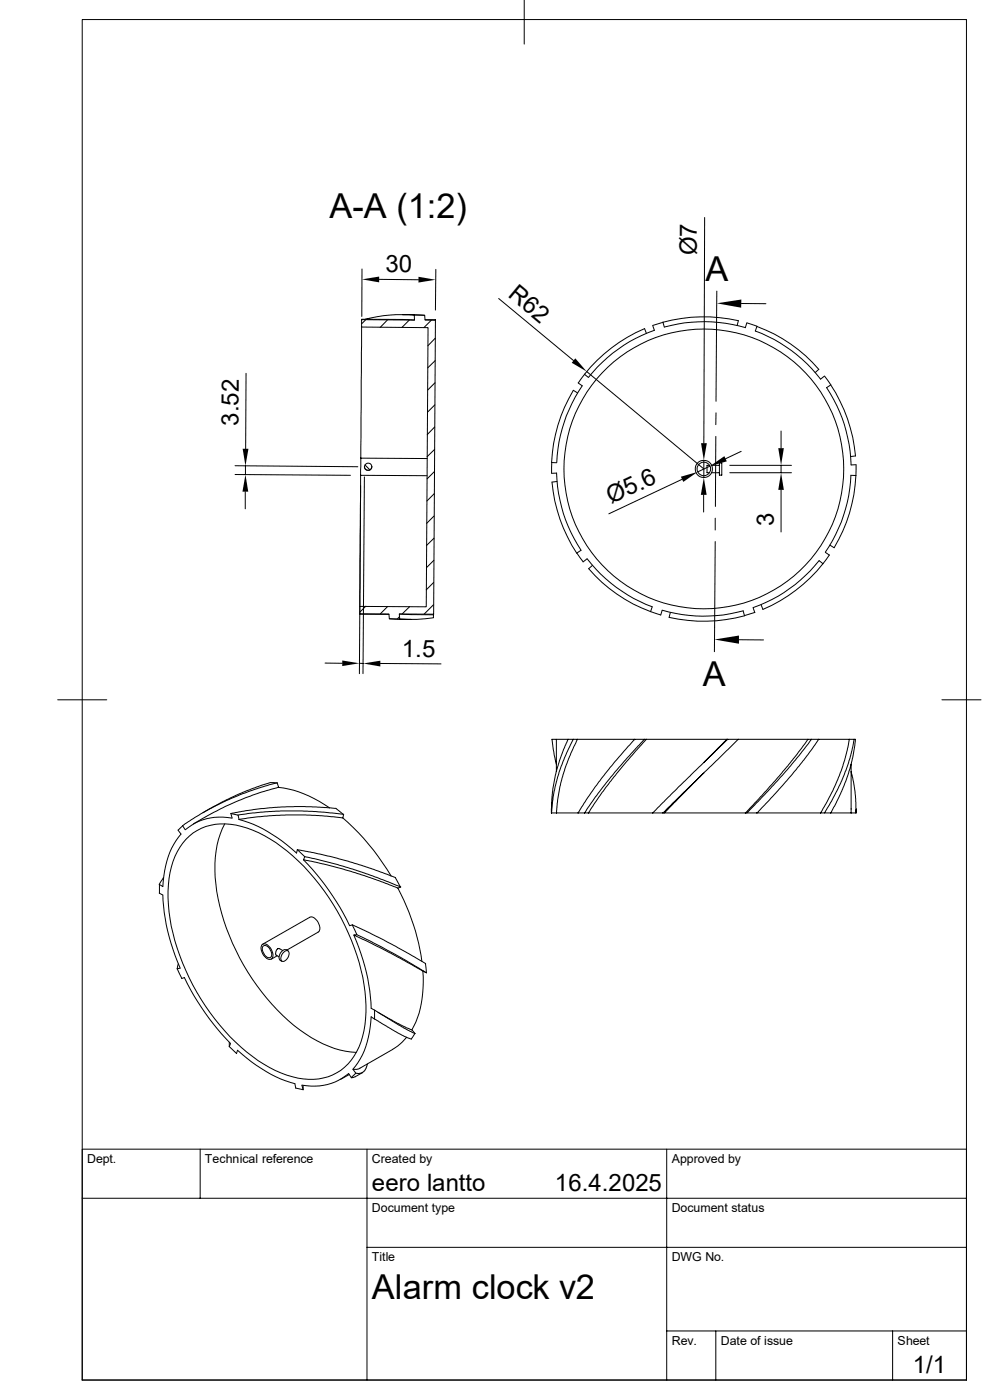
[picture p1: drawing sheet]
<svg xmlns="http://www.w3.org/2000/svg" width="210mm" height="297mm" viewBox="0 0 210 297" stroke-linecap="round" stroke-linejoin="round" font-family="sans-serif">
<g fill="none" stroke="#000" stroke-width=".21">
<path d="M17.4 4.1h187.6v288.7h-187.6zM111.2 0v9.4M76.8 57.1v10M80.4 59.3l8.4 .1M92.5 57.1l-.1 8.7M149.5 46.1l-.2 47.9M52.2 79.2l-.1 16M76.7 67.8l11.2 .1v-1.1l2.2 .1 .1 1h2.2l-.4 62.4h-7.3l.1 1h-2.2l-.1-1-6.2-.1v-1.5h14.1l.4-59.2-14.1-.1zM76.7 69.4l-.2 27.8M76.7 67.8h8.7l2.5 .1M77.6 67.9l-.8 .8M82.2 67.9l-1.6 1.6"/>
<path d="M85.4 66.8l4.7 .1M86.8 67.9l-1.5 1.6M87.8 66.9h.1M87.9 66.8a31.1 31.1 0 0 0-10.4 .9M90.2 67.8h2.2v.1M91.5 67.9l-1.6 1.6M92.3 71.8l-1.5 1.6M92.3 76.5l-1.6 1.6M105.8 63.3l15.9 13.2M124 79.4l-1.3 1.8M124.5 78.8l24.8 20.7M137.1 70.7l-.4-1a32.7 32.7 0 0 0-12.7 9.7l.8 .7"/>
<path d="M138.5 69.1l.3 1M138.9 70.1a31.5 31.5 0 0 0-14.1 10M140.7 68.4l-2.2 .6M152.1 61.8l-.2 23.3M156.4 69l.2-1a33.4 33.4 0 0 0-16 .4l.3 1a31.4 31.4 0 0 1 17.3 .1M157.3 64.4h5.2M158.4 68.5l-.3 1M158.5 68.5l2.1 .7M172.9 79l.8-.6a31.9 31.9 0 0 0-13.1-9.1l-.4 .9a31 31 0 0 1 13.9 10.2l.8-.6M174.9 79.8l1.3 1.8M49.9 98.8l26 .2M52.1 98.8v1.9"/>
<path d="M76.5 97.2v3.6M76.5 97.2l14.1 .1M77.3 99h.1M77.3 99a.81 .81 0 0 0 .8 .8 .81 .81 0 0 0 .8-.8M77.4 98.6l1.1 1.1M92.2 90.6l-1.6 1.6M92.2 95.3l-1.6 1.6M92.2 85.9l-1.5 1.6M92.3 81.2l-1.6 1.6M117.1 98.1l-.1 2.3h1M122.5 83.4l-.9-.6a32.6 32.6 0 0 0-4.6 15.3l1.1 .1M122.6 81.2l.9 .6"/>
<path d="M123.5 81.8a31.4 31.4 0 0 0-5.4 16.3M149.3 97.7v3.6M150.5 98.7h-.5v1.6h.5M150.6 98.9l-2.6 1.2M150.9 98.7h1.7M151.8 92.6v14.8M151.9 87.6l-.1 2.5M152.6 98.2h.5v2.6h-.5zM154.8 98.7h13.1M157.2 95.8l-3.3 1.5M165.7 91.4v3.7M165.7 98.7v1.6"/>
<path d="M175.3 82.3l.9-.6a32.6 32.6 0 0 1 5.3 15l-1.1 .2M175.3 82.2a30.9 30.9 0 0 1 5.3 16.4h1v2.3M49.9 100.7l24.4 .1M52 104.3v3.6M76.5 103l-.3 39.9M76.5 100.8l-.2 27.9M76.5 100.8l14.1 .1M77.3 101.2l-.3 41.7M92 118.9l-1.5 1.5M92.1 109.5l-1.6 1.5M92.1 114.2l-1.6 1.5M92.1 104.7l-1.5 1.6"/>
<path d="M92.2 100l-1.6 1.6M118.1 100.3a31.4 31.4 0 0 0 5.1 16.5l-.9 .5a32.6 32.6 0 0 1-5.2-15l1.1-.1M122.4 117.3l1.3 1.9M124.5 118.6l-.8 .6M124.5 118.5a31 31 0 0 0 13.9 10.2M125.6 120l-.7 .7a31.9 31.9 0 0 0 13.1 9.1M144.7 101.7l-15.5 7.3M149.3 105v3.6M150.9 100.3h1.7M151.7 109.9v2.5M151.7 114.9l-.1 23.4M154.8 100.3h13.1"/>
<path d="M165.7 103.9v9M173.8 119l.8 .6M173.8 118.9a31.5 31.5 0 0 1-14 10l.3 1M174.6 119.6a32.7 32.7 0 0 1-12.8 9.7l-.3-1M175.9 117.7l-1.3 1.9M181.6 100.9a32.6 32.6 0 0 1-4.6 15.3l-.9-.5M181.6 100.9l-1.1-.1a31.4 31.4 0 0 1-5.4 16.3l.8 .7M76.3 130.2l6.2 .1M77.6 128.6l-1.3 1.3M82.3 128.7l-1.6 1.5M82.6 131.3l4.6 .1M84.7 130.3l7.2 .1"/>
<path d="M84.8 130.8l-.5 .5M86.9 128.7l-1.6 1.5M91.9 128.3l-1.9 2M91.9 130.4v.7a30.3 30.3 0 0 1-7.1 .2M92 123.6l-1.6 1.5M92 130.3l-.1 .1M138.3 128.8l-.3 1M140.5 129.5a31.4 31.4 0 0 0 17.2 .1M140.5 129.5l-.3 1-2.2-.7M142.2 130l-.3 1a33.4 33.4 0 0 0 16-.4M156.8 135.7l5.2 .1M157.6 129.6l.3 1"/>
<path d="M160.1 129.9l-2.2 .7M12.2 148.5h10.4M69 140.7h3.6M76.2 140.7l.8 .1M80.7 140.8h12.9M118 156.8v6.9M120.5 156.8h-3.4l.5 3.3 .4 2M120.5 156.8l-1 2.3-1.1 3-.6 2.4-.5 3-.3 5h1.1M120.5 156.8h2M121.6 156.8l-1.8 3.9-1.5 4.2-1 4.1-.3 3.5M122.5 156.8h12.2M122.5 156.8l-1.9 4.2-1.4 4.1-.9 4.7-.2 2.7"/>
<path d="M134.7 156.8l-4.1 4.7-3 3.6-2.8 3.9-2.2 3.5M134.7 156.8h2.4M136.7 156.8l-3.6 3.9-3.6 4.2-3.2 4.1-2.3 3.5M137.1 156.8l-6.9 8.1-2.4 3.2-3 4.4M137.1 156.8h17.1M154.2 156.8l-4.9 5M154.2 156.8h2.4M154.4 156.8l-15.9 15.7M156.6 156.8l-16 15.7M156.6 156.8h14.8M171.4 156.8l-2.3 3.2-3.8 4.7-7.2 7.8M171.4 156.8h2.3"/>
<path d="M172.2 156.8l-2.7 3.5-3.5 4.1-7.6 8.1M173.7 156.8l-3.2 4.4-2.8 3.5-7.1 7.8M173.7 156.8h6.5M180.2 156.8l-1 4.4-1.2 3.5-1.4 3.2-2.5 4.6M180.2 156.8h1.3l-.5 3.5-.5 2.2-1.9 5.4-2.4 4.6M181.2 156.8l-.9 3.9-1.2 3.7-2.7 5.7-1.5 2.4M199.8 148.5h8.3M37.8 176.1l.6 .9a17.8 17.8 0 0 0-3.9 11.1l-.7-.5 .9-1.4M38.8 175.2l-1 .9M39.5 178.1a11.5 11.5 0 0 1 11.8-2.8 30.4 30.4 0 0 1 14.3 9.7 48.2 48.2 0 0 1 11.8 25.4 21.2 21.2 0 0 1-2.3 13.7 10.9 10.9 0 0 1-11.9 4.6 29.2 29.2 0 0 1-14.4-8.7 48.5 48.5 0 0 1-12.9-26.6 21.2 21.2 0 0 1 2.3-13.7zM43.6 173.3l-2.6 1.5M43.6 173.3l.4-.2a65.1 65.1 0 0 1 15.1-6.1l-.3-.9-1.7 .4-5.6 1.9-3.5 1.4-4.3 2.2-4.4 2.8-.6 .4 .6 .8"/>
<path d="M47.7 174.8a22.7 22.7 0 0 0-1.7 14.3 47.5 47.5 0 0 0 18.8 30.2 21.5 21.5 0 0 0 10.8 4M49 172.6l1.5 .3M49 172.6l4.8-.9 5.9-.5 4.9-.1 5.6 .3a2.48 2.48 0 0 1 1.9 .8l.8 .6M49 172.6l.2 .9M49.2 173.6a11.6 11.6 0 0 0-9.9 2.4M50.5 172.9l5.9-.7 7.7-.2 4.6 .3 4.2 .5-.2 .7M50.5 172.9l.2 1M50.7 173.9a29.9 29.9 0 0 1 12.2 7.1l.2-.7M57.3 166l-3.7 1.3-3.6 1.4-2.7 1.4-4.2 2.3M57.4 166l1.4 .1M59.1 167a23.5 23.5 0 0 1 10.8 4.4M72.7 173.5l-5.8-.5-6.2-.1-5.9 .4-4.1 .6"/>
<path d="M72.7 173.5a51.5 51.5 0 0 1 10.3 12.3M118.1 172.5h4.5M122.6 172.5h2.2M124.8 172.5h13.7M138.5 172.5h2.1M140.9 172.5h17.2M149.3 164l-8.4 8.5h-.3M158.1 172.5h2.5M160.6 172.5h13.5M174.1 172.5h2.1M176.2 172.5h4.4M180.6 162.1v10.4"/>
<path d="M180.6 163.7l.8 4.4 .2 4.4M180.6 172.5h1M181.6 171.6v.9M33.8 189.5l.7 .4a41.8 41.8 0 0 0 3.7 15.5M33.8 187.6v1.9M63.1 180.3l4.8 .9 6 1.5 5.4 1.7 4.6 1.8M63.1 180.3l1.5 1.4M64.4 182.4l4.3 .9 5.8 1.6 5.8 1.9 4.1 1.6M64.4 182.4a53 53 0 0 1 9.8 14 1.83 1.83 0 0 1 1.7 .3l5.5 2.7 8.9 5M64.6 181.7l7.1 1.7 6.4 2.1 6.9 2.7-.6 .2M64.6 181.7l-.2 .7M67.5 197.7a1.75 1.75 0 0 0-.2-2.4l-.6-.5a.9 .9 0 0 0-1-.2l-10 5.7"/>
<path d="M67.5 197.7l-6.6 3.8M74.7 196.2l1 2M75.1 198.4a41.8 41.8 0 0 1 3.6 15.5l6.9 4.2 2.5 1.2-.7-.8M75.1 198.4l.6-.1 3.2 1.5 6 3.3 5.6 3.3-7.7-4.2zM83.9 186.2l1.1 2M84.4 188.4a46.8 46.8 0 0 1 5.1 15.6M37.6 205.5l1 2.1M37.8 204.5l-.2 1M38.2 205.4l-.6 .1M38.5 207.6l.6-.2a53 53 0 0 0 9.8 14M55.5 200.4l.3-.1a1.73 1.73 0 0 1 1.9 1.5 1.05 1.05 0 0 1 .2 1 1.05 1.05 0 0 1-.8 .7 2.54 2.54 0 0 1-1.6-3.1zM55.8 200.8a1.01 1.01 0 0 1 1.5 .7l.3 .7a.7 .7 0 0 1-.3 .9 .7 .7 0 0 1-.9-.2l-.7-1.3z"/>
<path d="M58.8 202.8l-1.3 .7M59.4 203.8l.4 .2M59.9 201.6l-.8-.4-.4 .3-.2 1.1 .7 .4M60 202.2l.2-.2a.61 .61 0 0 1 .9-.3 .61 .61 0 0 1 .2 .9 1.46 1.46 0 0 1-1.5 1.3l-.2-.6zM60.7 201.5a1.48 1.48 0 0 0-1.3 2.2M60.7 201.5l.4 .2M78.7 215.7a17.8 17.8 0 0 1-3.8 11.1M78.7 215.7l5.7 3.5 2.9 1.2M79.5 214.3v1.9M80.2 214.8l4.1 2.3 3.1 1.4M88 219.2l-.8 1.2M89.7 206a21.7 21.7 0 0 1-2.3 12.5"/>
<path d="M90.3 204.4l.2 2M48.6 221.1v.9M48.6 222l1.6 1.5M48.9 221.4l-.3 .6M50.4 222.8a29.9 29.9 0 0 0 12.2 7.1M50.4 222.8l-.2 .7M62.6 230l.1 .9M62.8 230.8l1.5 .4M64.1 230.3l.2 .9M64.3 230.3v.9M74.1 228l-1.8 1M75.5 227.7l-1 .9"/>
<path d="M76.9 227.5l-2.2 1.1h-.2l-.5-.8a11.6 11.6 0 0 1-9.9 2.4M77.9 225.7l-.3 1-.7 .8-.7 .3-.7-.1M83.3 222.6l-7.1 4.1-1.3 .2 .6 .8M86.3 220l-1.4 1.5-1.6 1.1M17.4 254.2h187.6M42.5 243.8v10.4M77.9 243.8v49M141.4 243.8v49M205 243.8h-187.6v49M77.9 264.6h127.1M141.4 282.4h63.6M151.8 282.4v10.4"/>
<path d="M189.4 282.4v10.4"/>
<circle cx="78.1" cy="99" r=".77"/>
<circle cx="149.3" cy="99.5" r="1.83"/>
<circle cx="149.3" cy="99.5" r="1.43"/>
<circle cx="149.3" cy="99.5" r="29.7"/>
</g>
<g fill="#000">
<path d="M76.8 59.3l3.6-.6v1.2zM88.8 58.7l3.6 .7-3.6 .5zM122 76l2.5 2.8-3.2-1.8zM152.1 64.3l5.2-.8-.1 1.8zM51.5 95.2h1.2l-.6 3.6zM148.7 94h1.2l-.6 3.7zM150.6 98.9l3.1-2.1 .5 1.1zM165.1 95.1h1.2l-.6 3.6zM52.1 100.7l.6 3.6h-1.3zM144.4 101.1l3.6-1-3.1 2.1zM149.3 101.3l.6 3.7h-1.2zM165.7 100.3l.6 3.6h-1.2z"/>
<path d="M151.6 135.7l5.2-.9v1.8zM72.6 140.1l3.6 .6-3.6 .6zM77 140.8l3.7-.6v1.2z"/>
</g>
<g font-size="7.3">
<text x="69.9" y="46.2">A-A (1:2)</text>
<text x="149.6" y="59.6">A</text>
<text x="149.1" y="145.6">A</text>
<text x="78.9" y="275.6">Alarm clock v2</text>
</g>
<g font-size="5.1">
<text x="81.8" y="57.7">30</text>
<text x="147.8" y="54.1" transform="rotate(-90 147.8 54.1)">Ø7</text>
<text x="107.6" y="62.8" transform="rotate(40 107.6 62.8)">R62</text>
<text x="50.6" y="90.3" transform="rotate(-90 50.6 90.3)">3.52</text>
<text x="129.6" y="107" transform="rotate(-25 129.6 107)">Ø5.6</text>
<text x="164.2" y="111.6" transform="rotate(-90 164.2 111.6)">3</text>
<text x="85.3" y="139.3">1.5</text>
<text x="78.9" y="252.6">eero lantto</text>
<text x="117.7" y="252.6">16.4.2025</text>
<text x="193.6" y="291.4">1/1</text>
</g>
<g font-size="2.6">
<text x="18.5" y="246.7">Dept.</text>
<text x="43.5" y="246.7">Technical reference</text>
<text x="78.9" y="246.7">Created by</text>
<text x="142.5" y="246.7">Approved by</text>
<text x="78.9" y="257.1">Document type</text>
<text x="142.5" y="257.1">Document status</text>
<text x="78.9" y="267.5">Title</text>
<text x="142.5" y="267.5">DWG No.</text>
<text x="142.5" y="285.3">Rev.</text>
<text x="152.9" y="285.3">Date of issue</text>
<text x="190.4" y="285.3">Sheet</text>
</g>
</svg>
